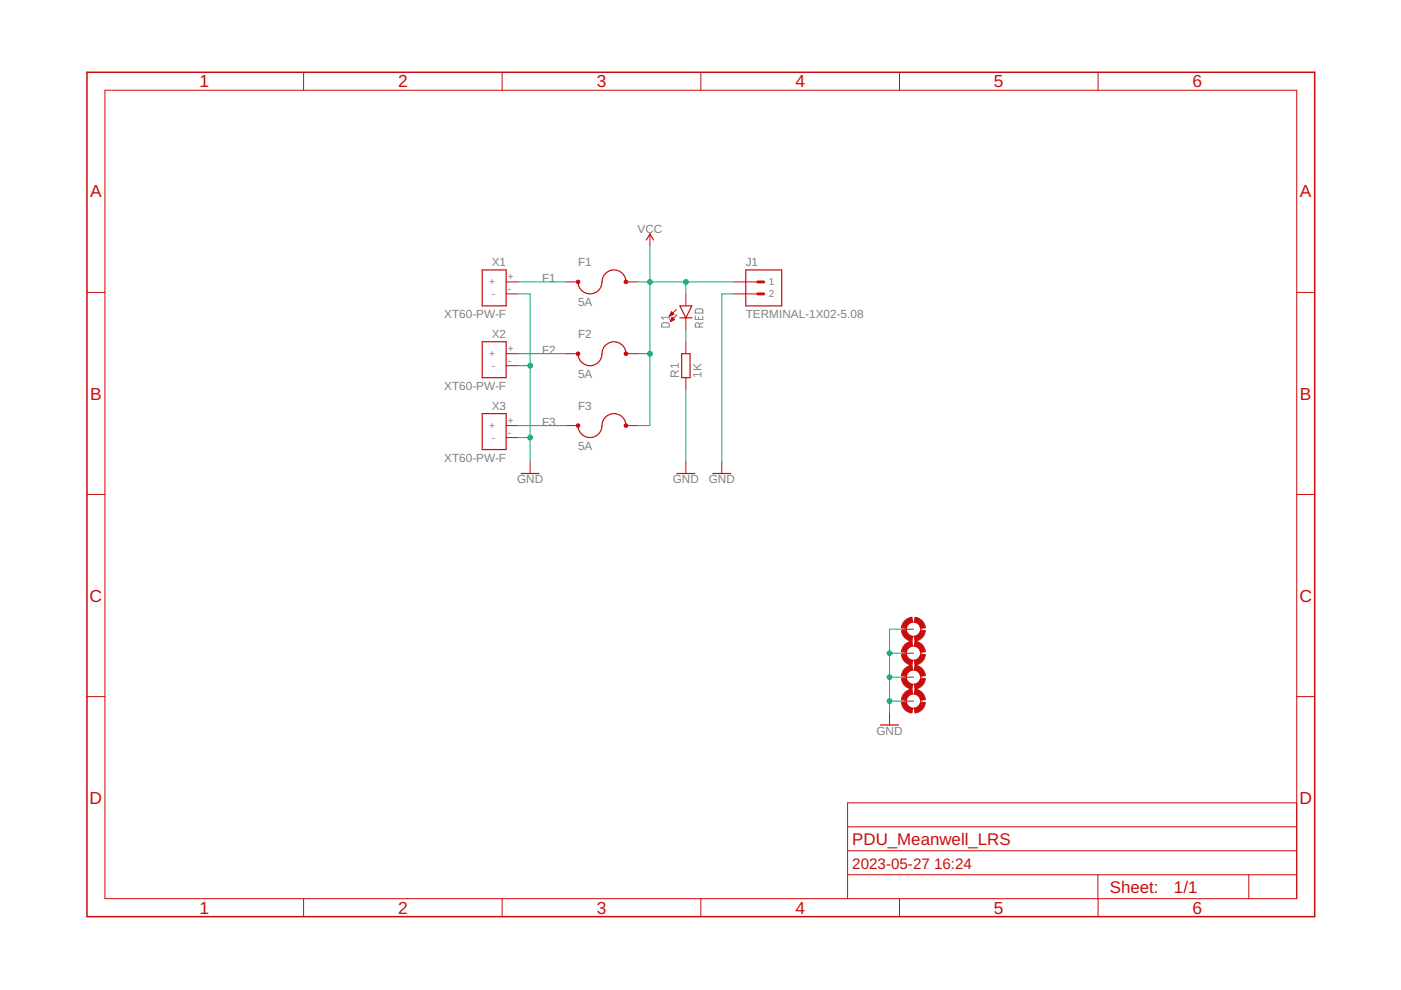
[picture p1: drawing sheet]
<svg xmlns="http://www.w3.org/2000/svg" width="297mm" height="210mm" viewBox="0 0 297 210" stroke-linecap="round" stroke-linejoin="round" font-family="sans-serif">
<path d="M140.4 68.6l.3-.2 .9 .1 .3 .2v.6h-1.6zM141.9 66.8v.9M141.9 67.3h-1.6l.4 .4M147.4 67v.7h1.6v-.7M147.5 65.6l.3-.1h.9l.3 .3v.6h-1.6zM148.1 67.2v.5M148.3 69.3v-.4a.44 .44 0 0 0-.5-.5 .44 .44 0 0 0-.4 .5v.4h1.6M149 68.4l-.7 .4" fill="none" stroke="#808080" stroke-width=".21"/>
<g fill="none" stroke="#c90d0c" stroke-width=".21">
<path d="M22.2 19.1h252.7v171.4h-252.7zM64.4 15.3v3.8M106.5 15.3v3.8M148.6 15.3v3.8M190.7 15.3v3.8M232.8 15.3v3.8M107.3 59.8h2.6M120 59.8h2.6M132.7 59.8h2.6M137.8 49.6v2.6M155.6 59.8h5.1M18.4 62h3.8"/>
<path d="M107.3 62.3h2.6M107.3 75h2.6M107.3 77.5h2.6M120 75h2.6M132.7 75h2.6M142 67h.1M142 66.9h.3M142.1 66.7h.5M142.2 66.6h.7M142.2 68.1h.1M142.2 66.5h.5M142.2 67.9h.4"/>
<path d="M142.2 67.8h.7M142.3 66.4h.3M142.3 66.3h.2M142.3 67.7h.6M142.3 66.1h.1M142.3 67.6h.5M142.4 66.1l-.4 .9M142.4 66.1l.5 .5M142.4 67.5h.3M142.5 67.4h.1M142.5 67.3l.5 .5-.9 .4zM142.9 66.6l-.9 .4"/>
<path d="M143.4 65.6l-1.4 1.4M143.5 66.8l-1.4 1.4M145.4 62.3v2.6M145.4 67.4v2.5M145.4 72.5v2.5M155.6 62.3h5.1M274.9 62h3.8M107.3 90.2h2.6M107.3 92.8h2.6M112.4 97.9v2.5M120 90.2h2.6M132.7 90.2h2.6"/>
<path d="M145.4 80.1v2.5M145.4 97.9v2.5M153 97.9v2.5M18.4 104.8h3.8M274.9 104.8h3.8M191.1 133.4h2.6M191.1 138.5h2.6M18.4 147.7h3.8M188.6 151.2v2.5M191.1 143.6h2.6M191.1 148.7h2.6M274.9 147.7h3.8"/>
<path d="M179.7 175.3h95.2M274.9 170.2h-95.2v20.3M64.4 190.5v3.9M106.5 190.5v3.9M148.6 190.5v3.9M179.7 185.5h95.2M179.7 180.4h95.2M190.7 190.5v3.9M232.8 185.5v5M232.8 190.5v3.9M264.8 185.5v5"/>
<circle cx="193.7" cy="133.4" r="1.52"/>
<circle cx="193.7" cy="138.5" r="1.52"/>
<circle cx="193.7" cy="143.6" r="1.52"/>
<circle cx="193.7" cy="148.7" r="1.52"/>
</g>
<path d="M18.4 15.3h260.3v179.1h-260.3z" fill="none" stroke="#c90d0c" stroke-width=".32"/>
<g fill="none" stroke="#c90d0c" stroke-width=".25">
<path d="M102.2 57.2h5.1v7.7h-5.1zM122.6 59.8a2.58 2.58 0 0 0 2.8 2.5 2.58 2.58 0 0 0 2.3-3 2.54 2.54 0 0 1 2.7-2.1 2.54 2.54 0 0 1 2.3 2.6M137 50.9l.8-1.3 .8 1.3M158.1 57.2h7.6v7.7h-7.6zM102.2 72.5h5.1v7.6h-5.1zM122.6 75a2.58 2.58 0 0 0 2.7 2.5 2.58 2.58 0 0 0 2.4-2.9 2.54 2.54 0 0 1 2.7-2.1 2.54 2.54 0 0 1 2.3 2.5M144.1 64.9h2.6l-1.3 2.5zM144.1 67.4h2.6M144.5 75h1.8v5.1h-1.8zM102.2 87.7h5.1v7.6h-5.1zM122.6 90.2a2.58 2.58 0 0 0 2.8 2.6 2.58 2.58 0 0 0 2.3-3 2.54 2.54 0 0 1 2.7-2.1 2.54 2.54 0 0 1 2.3 2.5M110.5 100.4h3.8"/>
<path d="M143.5 100.4h3.8M151.1 100.4h3.8M186.7 153.7h3.8"/>
</g>
<g fill="#c90d0c" stroke="#c90d0c" stroke-width=".21">
<path d="M122.4 59.4a.39 .39 0 0 1 .5 .2 .39 .39 0 0 1-.3 .5 .39 .39 0 0 1-.4-.3l.4-.2 .1 .2h-.5z" fill-rule="evenodd"/>
<path d="M132.4 59.6a.38 .38 0 0 1 .6-.1 .38 .38 0 0 1-.1 .6 .38 .38 0 0 1-.6-.3l.4-.2 .1 .2-.1 .1-.4-.1z" fill-rule="evenodd"/>
<path d="M122.2 74.8a.38 .38 0 0 1 .7 0 .38 .38 0 0 1-.2 .6 .38 .38 0 0 1-.5-.4l.4-.1 .1 .1-.1 .1-.4-.1z" fill-rule="evenodd"/>
<path d="M132.4 74.8a.38 .38 0 0 1 .6-.1 .38 .38 0 0 1-.1 .6 .38 .38 0 0 1-.6-.3l.4-.1 .1 .1v.1l-.5-.1z" fill-rule="evenodd"/>
<path d="M122.2 90a.38 .38 0 0 1 .7 0 .38 .38 0 0 1-.2 .6 .38 .38 0 0 1-.5-.4l.4-.1 .1 .1-.1 .2-.4-.2z" fill-rule="evenodd"/>
<path d="M132.4 90a.38 .38 0 0 1 .6 0 .38 .38 0 0 1-.1 .6 .38 .38 0 0 1-.6-.4l.4-.1 .1 .1-.1 .2-.4-.2z" fill-rule="evenodd"/>
<path d="M194 130.9a2.48 2.48 0 0 1 2.2 2.2l-1 .1-.4-.9-.9-.4z" fill-rule="evenodd"/>
<path d="M191.7 131.7l1-.7 .7-.1 .1 1-.9 .4-.5 .9-1-.1z" fill-rule="evenodd"/>
<path d="M191.1 133.7l1-.1 .5 .9 .9 .4-.1 1.1a2.53 2.53 0 0 1-2.3-2.3z" fill-rule="evenodd"/>
<path d="M195.2 133.6l1 .1a2.53 2.53 0 0 1-2.2 2.3l-.1-1.1 .9-.4z" fill-rule="evenodd"/>
<path d="M194 136a2.48 2.48 0 0 1 2.2 2.2l-1 .1-.4-.9-.9-.4z" fill-rule="evenodd"/>
<path d="M191.7 136.8l1-.7 .7-.1 .1 1-.9 .4-.5 .9-1-.1z" fill-rule="evenodd"/>
<path d="M191.1 138.8l1-.1 .5 .9 .9 .4-.1 1a2.48 2.48 0 0 1-2.3-2.2z" fill-rule="evenodd"/>
<path d="M195.2 138.7l1 .1a2.49 2.49 0 0 1-2.2 2.2l-.1-1 .9-.4z" fill-rule="evenodd"/>
<path d="M194 141a2.48 2.48 0 0 1 2.2 2.3l-1 .1-.4-.9-.9-.5z" fill-rule="evenodd"/>
<path d="M191.7 141.9l1-.7 .7-.2 .1 1-.9 .5-.5 .9-1-.1z" fill-rule="evenodd"/>
<path d="M191.1 143.9l1-.1 .5 .9 .9 .4-.1 1a2.48 2.48 0 0 1-2.3-2.2z" fill-rule="evenodd"/>
<path d="M195.2 143.8l1 .1a2.49 2.49 0 0 1-2.2 2.2l-.1-1 .9-.4z" fill-rule="evenodd"/>
<path d="M194 146.1a2.48 2.48 0 0 1 2.2 2.2l-1 .2-.4-.9-.9-.5z" fill-rule="evenodd"/>
<path d="M191.7 147l1-.7 .7-.2 .1 1-.9 .5-.5 .9-1-.2 .2-.6z" fill-rule="evenodd"/>
<path d="M191.1 149l1-.2 .5 .9 .9 .5-.1 1a2.48 2.48 0 0 1-2.3-2.2z" fill-rule="evenodd"/>
<path d="M195.2 148.8l1 .2a2.49 2.49 0 0 1-2.2 2.2l-.1-1 .9-.5z" fill-rule="evenodd"/>
</g>
<path d="M160.7 59.8h1.2M160.7 62.3h1.2" fill="none" stroke="#c90d0c" stroke-width=".61"/>
<g fill="none" stroke="#0dab76" stroke-width=".21">
<path d="M109.9 59.8h10.1M135.3 59.8h20.3M137.8 52.2v38h-2.5M145.4 59.8v2.5M109.9 75h10.1M109.9 62.3h2.5v35.6M109.9 77.5h2.5M135.3 75h2.5M145.4 69.9v2.6M155.6 62.3h-2.6v35.6M109.9 90.2h10.1M109.9 92.8h2.5"/>
<path d="M145.4 82.6v15.3M188.6 138.5h2.5M191.1 133.4h-2.5v17.8M188.6 143.6h2.5M188.6 148.7h2.5"/>
</g>
<g fill="#0dab76" stroke="#0dab76" stroke-width=".21">
<circle cx="112.4" cy="77.5" r=".51"/>
<circle cx="112.4" cy="92.8" r=".51"/>
<circle cx="188.6" cy="138.5" r=".51"/>
<circle cx="188.6" cy="143.6" r=".51"/>
<circle cx="188.6" cy="148.7" r=".51"/>
<circle cx="137.8" cy="75" r=".51"/>
<circle cx="137.8" cy="59.8" r=".51"/>
<circle cx="145.4" cy="59.8" r=".51"/>
</g>
<g font-size="3.7" fill="#c90d0c">
<text x="42.3" y="18.5">1</text>
<text x="84.4" y="18.5">2</text>
<text x="126.5" y="18.5">3</text>
<text x="168.6" y="18.5">4</text>
<text x="210.7" y="18.5">5</text>
<text x="252.9" y="18.5">6</text>
<text x="19.1" y="41.9">A</text>
<text x="275.6" y="41.9">A</text>
<text x="19.1" y="84.7">B</text>
<text x="275.6" y="84.7">B</text>
<text x="19" y="127.6">C</text>
<text x="275.5" y="127.6">C</text>
<text x="19" y="170.4">D</text>
<text x="275.5" y="170.4">D</text>
<text x="42.3" y="193.7">1</text>
<text x="84.4" y="193.7">2</text>
<text x="126.5" y="193.7">3</text>
<text x="168.6" y="193.7">4</text>
<text x="210.7" y="193.7">5</text>
<text x="252.9" y="193.7">6</text>
</g>
<g font-size="3.6" fill="#c90d0c">
<text x="180.7" y="179.1">PDU_Meanwell_LRS</text>
<text x="235.3" y="189.4">Sheet:</text>
<text x="248.9" y="189.3">1/1</text>
</g>
<g font-size="3.2" fill="#c90d0c">
<text x="180.7" y="184.2">2023-05-27</text>
<text x="198" y="184.2">16:24</text>
</g>
<g font-size="2.5" fill="#808080">
<text x="135.2" y="49.4">VCC</text>
<text x="104.3" y="56.5">X1</text>
<text x="114.9" y="59.8">F1</text>
<text x="122.6" y="56.5">F1</text>
<text x="158.1" y="56.5">J1</text>
<text x="122.6" y="64.8">5A</text>
<text x="94.2" y="67.4">XT60-PW-F</text>
<text x="104.3" y="71.7">X2</text>
<text x="122.6" y="71.7">F2</text>
<text x="158.1" y="67.4">TERMINAL-1X02-5.08</text>
<text x="114.9" y="75">F2</text>
<text x="94.2" y="82.6">XT60-PW-F</text>
<text x="122.6" y="80.1">5A</text>
<text x="143.9" y="80.1" transform="rotate(-90 143.9 80.1)">R1</text>
<text x="148.7" y="80.1" transform="rotate(-90 148.7 80.1)">1K</text>
<text x="104.3" y="86.9">X3</text>
<text x="122.6" y="86.9">F3</text>
<text x="114.9" y="90.2">F3</text>
<text x="122.6" y="95.3">5A</text>
<text x="94.2" y="97.9">XT60-PW-F</text>
<text x="109.6" y="102.4">GND</text>
<text x="142.6" y="102.4">GND</text>
<text x="150.3" y="102.4">GND</text>
<text x="185.8" y="155.8">GND</text>
</g>
<g font-size="2.1" fill="#808080">
<text x="107.7" y="59.4">+</text>
<text x="103.7" y="60.5">+</text>
<text x="104.3" y="63.1">-</text>
<text x="107.7" y="62">-</text>
<text x="163" y="60.5">1</text>
<text x="163" y="63.1">2</text>
<text x="103.7" y="75.8">+</text>
<text x="107.7" y="74.6">+</text>
<text x="107.7" y="77.2">-</text>
<text x="104.3" y="78.3">-</text>
<text x="107.7" y="89.9">+</text>
<text x="103.7" y="91">+</text>
<text x="104.3" y="93.5">-</text>
<text x="107.7" y="92.4">-</text>
</g>
</svg>
